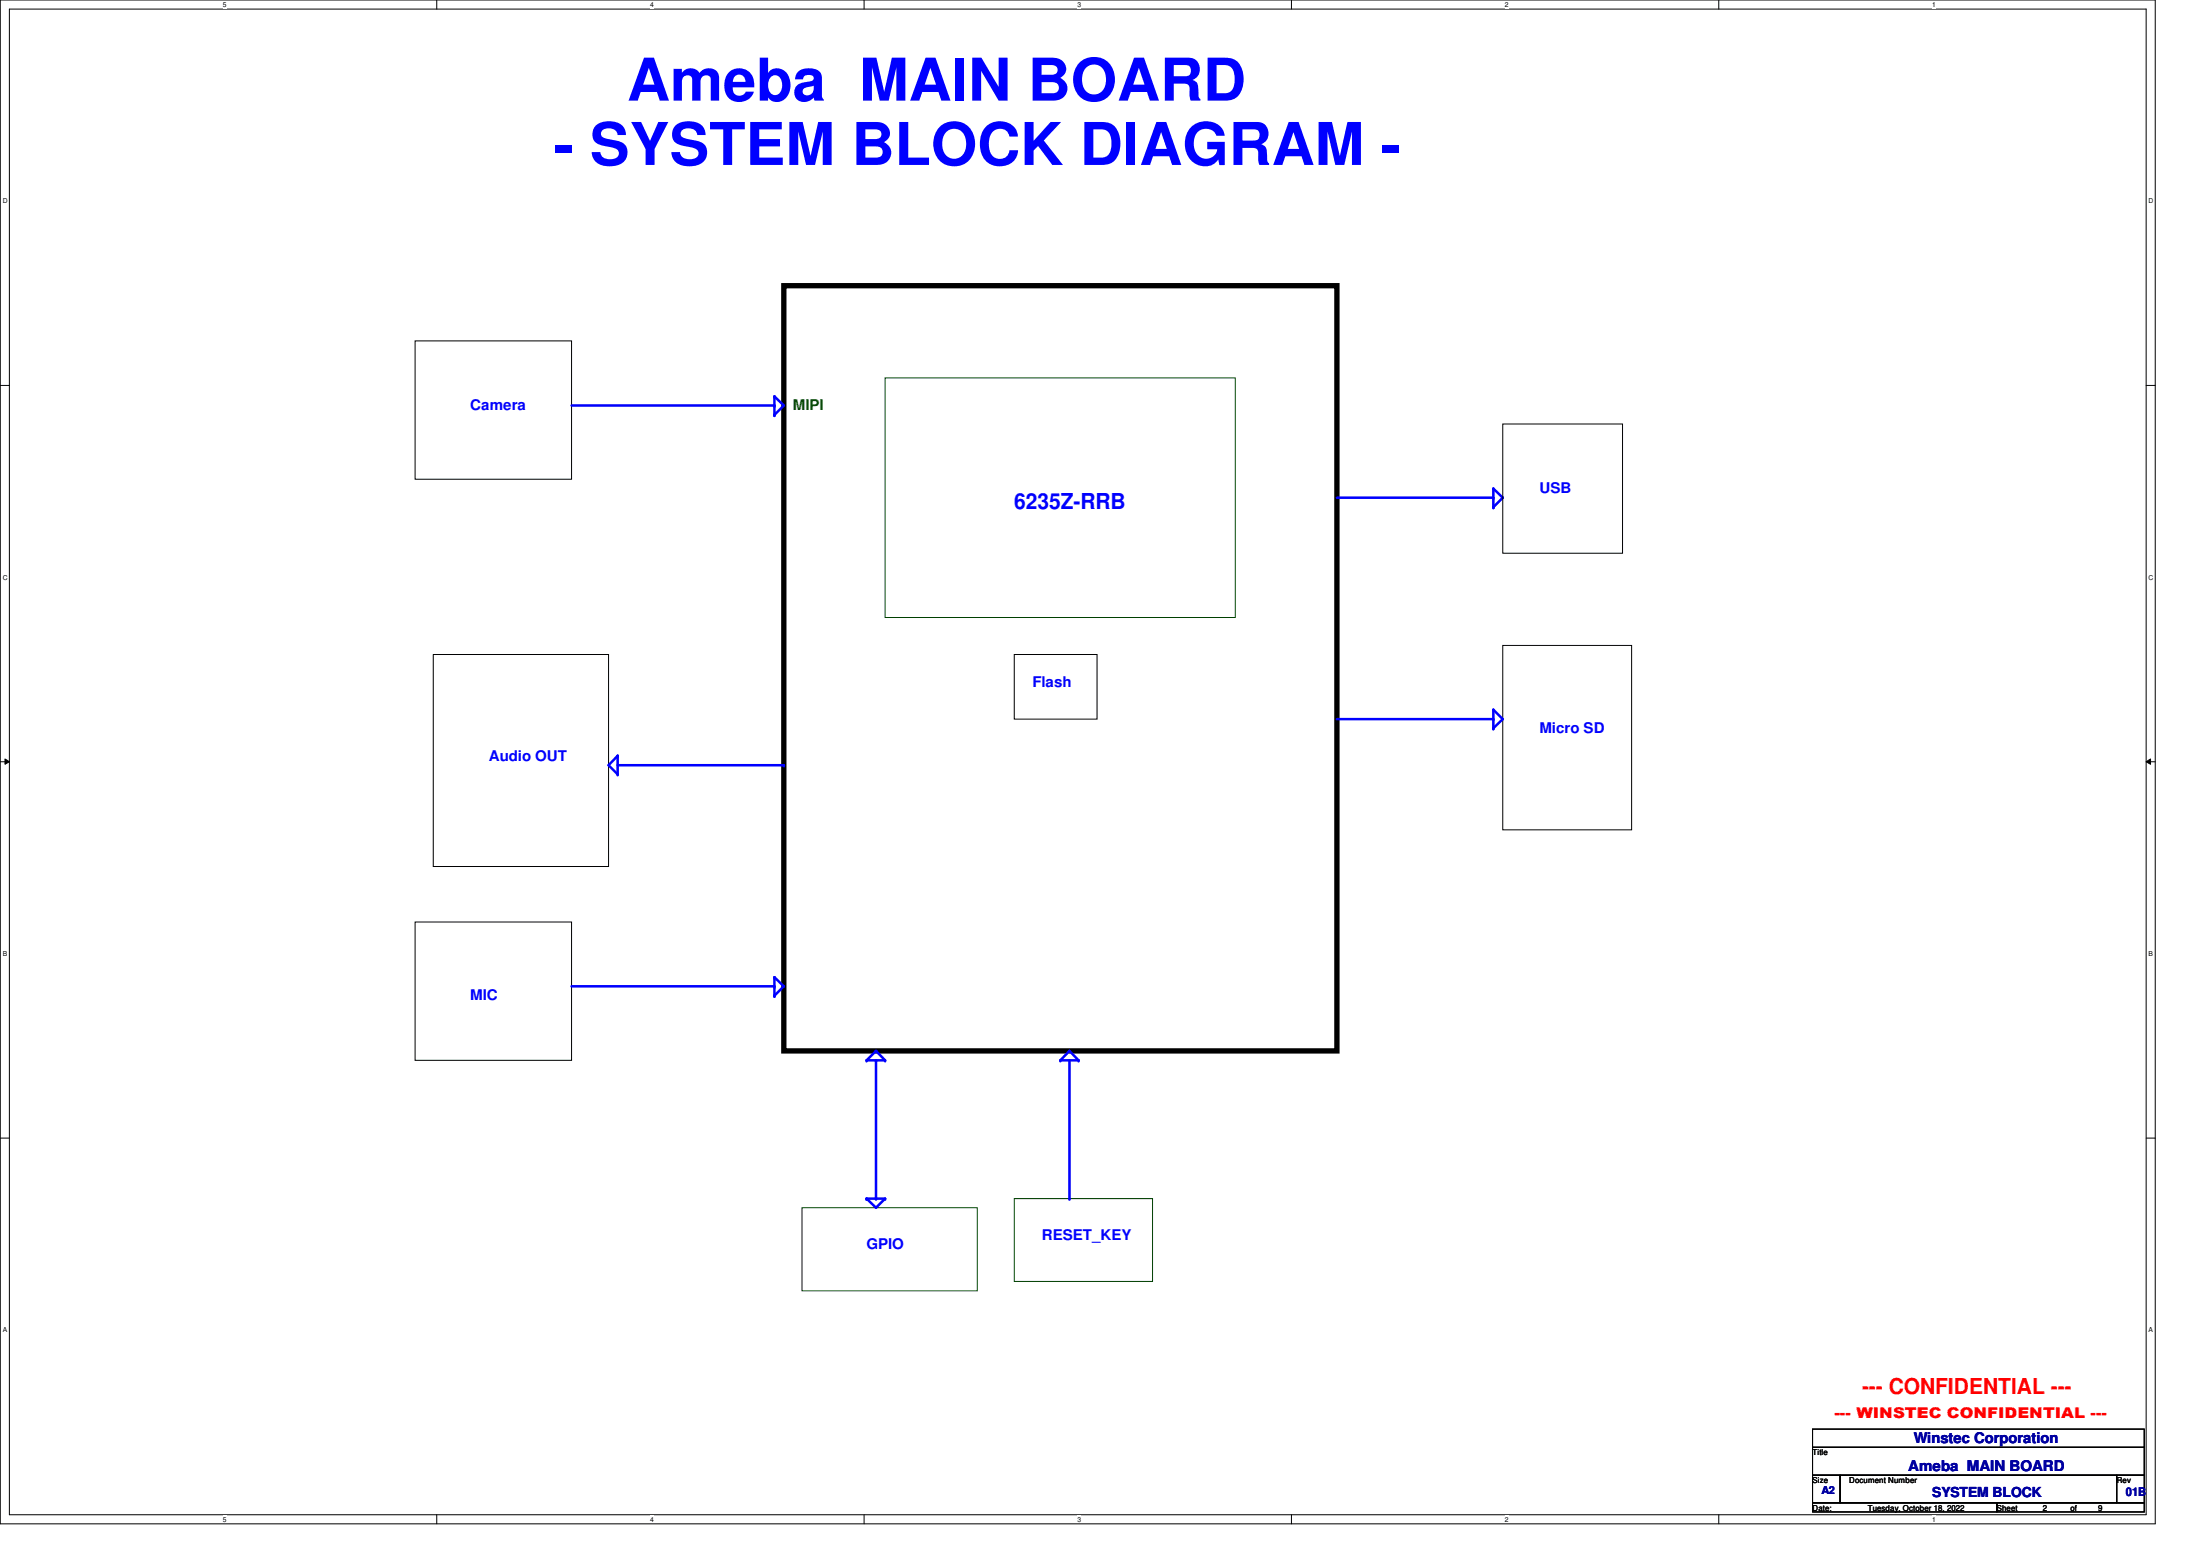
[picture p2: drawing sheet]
<svg xmlns="http://www.w3.org/2000/svg" width="297mm" height="210mm" viewBox="0 0 297 210" stroke-linecap="round" stroke-linejoin="round" font-family="sans-serif">
<path d="M0 0h291v205.7h-291zM1.3 1.2h288.5v203.3h-288.5z" fill="none" stroke="#000" stroke-width=".14"/>
<g fill="#fff">
<path d="M30.1 .1h.5v1h-.5z"/>
<path d="M30.1 204.6h.5v1h-.5z"/>
</g>
<path d="M59 0v1.2M59 204.5v1.2" fill="none" stroke="#000" stroke-width=".14"/>
<g fill="#fff">
<path d="M87.8 .1h.5v1h-.5z"/>
<path d="M87.8 204.6h.5v1h-.5z"/>
</g>
<path d="M116.7 0v1.2M116.7 204.5v1.2" fill="none" stroke="#000" stroke-width=".14"/>
<g fill="#fff">
<path d="M145.5 .1h.5v1h-.5z"/>
<path d="M145.5 204.6h.5v1h-.5z"/>
</g>
<path d="M174.4 0v1.2M174.4 204.5v1.2" fill="none" stroke="#000" stroke-width=".14"/>
<g fill="#fff">
<path d="M203.2 .1h.5v1h-.5z"/>
<path d="M203.2 204.6h.5v1h-.5z"/>
</g>
<path d="M232.1 0v1.2M232.1 204.5v1.2" fill="none" stroke="#000" stroke-width=".14"/>
<g fill="#fff">
<path d="M260.9 .1h.5v1h-.5z"/>
<path d="M260.9 204.6h.5v1h-.5z"/>
<path d="M.4 26.6h.6v1h-.6z"/>
<path d="M290.1 26.6h.6v1h-.6z"/>
<path d="M.4 77.4h.6v1h-.6z"/>
<path d="M290.1 77.4h.6v1h-.6z"/>
</g>
<path d="M0 52h1.3M289.8 52h1.2" fill="none" stroke="#000" stroke-width=".14"/>
<g fill="#fff">
<path d="M.4 128.2h.6v1h-.6z"/>
<path d="M290.1 128.2h.6v1h-.6z"/>
</g>
<path d="M0 102.8h1.3M.7 102.4l.6 .4-.6 .4zM289.8 102.8l.6-.4v.8zM289.8 102.8h1.2" fill="none" stroke="#000" stroke-width=".14"/>
<path d="M.7 102.4l.6 .4-.6 .4zM289.8 102.8l.6-.4v.8z" fill="#000"/>
<g fill="#fff">
<path d="M.4 179h.5v1h-.5z"/>
<path d="M290.1 179h.6v1h-.6z"/>
</g>
<path d="M58.5 88.3h23.7v28.7h-23.7zM0 153.6h1.3M289.8 153.6h1.2" fill="none" stroke="#000" stroke-width=".14"/>
<path d="M119.5 51h47.3v32.4h-47.3z" fill="none" stroke="#004000" stroke-width=".14"/>
<path d="M105.8 38.6h74.7v103.3h-74.7z" fill="none" stroke="#000" stroke-width=".72"/>
<path d="M82.2 103.3l1.2 1.2" fill="none" stroke="#00f" stroke-width=".34"/>
<circle cx="83.4" cy="104.5" r=".17" fill="#00f"/>
<path d="M83.4 102v2.5" fill="none" stroke="#00f" stroke-width=".34"/>
<circle cx="83.4" cy="102" r=".17" fill="#00f"/>
<path d="M83.4 102l-1.2 1.3" fill="none" stroke="#00f" stroke-width=".34"/>
<circle cx="83.4" cy="102" r=".17" fill="#00f"/>
<path d="M83.4 103.3h22.4" fill="none" stroke="#00f" stroke-width=".34"/>
<circle cx="105.8" cy="103.3" r=".17" fill="#00f"/>
<path d="M180.5 67.2h21.1" fill="none" stroke="#00f" stroke-width=".34"/>
<circle cx="201.6" cy="67.2" r=".17" fill="#00f"/>
<path d="M201.6 66v2.5" fill="none" stroke="#00f" stroke-width=".34"/>
<circle cx="201.6" cy="68.5" r=".17" fill="#00f"/>
<path d="M201.6 66l1.3 1.2" fill="none" stroke="#00f" stroke-width=".34"/>
<circle cx="201.6" cy="66" r=".17" fill="#00f"/>
<path d="M202.9 67.2l-1.3 1.3" fill="none" stroke="#00f" stroke-width=".34"/>
<circle cx="201.6" cy="68.5" r=".17" fill="#00f"/>
<path d="M202.9 57.2h16.2v17.5h-16.2z" fill="none" stroke="#000" stroke-width=".14"/>
<path d="M108.3 163h23.6v11.2h-23.6z" fill="none" stroke="#004000" stroke-width=".14"/>
<path d="M118.3 141.9l1.2 1.2" fill="none" stroke="#00f" stroke-width=".34"/>
<circle cx="118.3" cy="141.9" r=".17" fill="#00f"/>
<path d="M117 143.1h2.5" fill="none" stroke="#00f" stroke-width=".34"/>
<circle cx="119.5" cy="143.1" r=".17" fill="#00f"/>
<path d="M118.3 141.9l-1.3 1.2" fill="none" stroke="#00f" stroke-width=".34"/>
<circle cx="117" cy="143.1" r=".17" fill="#00f"/>
<path d="M118.3 143.1v18.7" fill="none" stroke="#00f" stroke-width=".34"/>
<circle cx="118.3" cy="161.8" r=".17" fill="#00f"/>
<path d="M136.9 161.8h18.7v11.2h-18.7z" fill="none" stroke="#004000" stroke-width=".14"/>
<path d="M143.2 143.1h2.4" fill="none" stroke="#00f" stroke-width=".34"/>
<circle cx="145.6" cy="143.1" r=".17" fill="#00f"/>
<path d="M144.4 141.9l-1.2 1.2" fill="none" stroke="#00f" stroke-width=".34"/>
<circle cx="143.2" cy="143.1" r=".17" fill="#00f"/>
<path d="M144.4 141.9l1.2 1.2" fill="none" stroke="#00f" stroke-width=".34"/>
<circle cx="144.4" cy="141.9" r=".17" fill="#00f"/>
<path d="M144.4 143.1v18.7" fill="none" stroke="#00f" stroke-width=".34"/>
<circle cx="144.4" cy="161.8" r=".17" fill="#00f"/>
<path d="M202.9 87.1h17.4v24.9h-17.4z" fill="none" stroke="#000" stroke-width=".14"/>
<path d="M180.5 97.1h21.1" fill="none" stroke="#00f" stroke-width=".34"/>
<circle cx="201.6" cy="97.1" r=".17" fill="#00f"/>
<path d="M201.6 95.8l1.3 1.3" fill="none" stroke="#00f" stroke-width=".34"/>
<circle cx="201.6" cy="95.8" r=".17" fill="#00f"/>
<path d="M202.9 97.1l-1.3 1.2" fill="none" stroke="#00f" stroke-width=".34"/>
<circle cx="201.6" cy="98.3" r=".17" fill="#00f"/>
<path d="M201.6 95.8v2.5" fill="none" stroke="#00f" stroke-width=".34"/>
<circle cx="201.6" cy="98.3" r=".17" fill="#00f"/>
<path d="M136.9 88.3h11.2v8.8h-11.2z" fill="none" stroke="#000" stroke-width=".14"/>
<path d="M104.6 53.5l1.2 1.2" fill="none" stroke="#00f" stroke-width=".34"/>
<circle cx="104.6" cy="53.5" r=".17" fill="#00f"/>
<path d="M105.8 54.7l-1.2 1.3" fill="none" stroke="#00f" stroke-width=".34"/>
<circle cx="104.6" cy="56" r=".17" fill="#00f"/>
<path d="M104.6 53.5v2.5" fill="none" stroke="#00f" stroke-width=".34"/>
<circle cx="104.6" cy="56" r=".17" fill="#00f"/>
<path d="M56 124.5h21.2v18.6h-21.2z" fill="none" stroke="#000" stroke-width=".14"/>
<path d="M77.2 133.1h27.4" fill="none" stroke="#00f" stroke-width=".34"/>
<circle cx="104.6" cy="133.1" r=".17" fill="#00f"/>
<path d="M104.6 131.9l1.2 1.2" fill="none" stroke="#00f" stroke-width=".34"/>
<circle cx="104.6" cy="131.9" r=".17" fill="#00f"/>
<path d="M105.8 133.1l-1.2 1.3" fill="none" stroke="#00f" stroke-width=".34"/>
<circle cx="104.6" cy="134.4" r=".17" fill="#00f"/>
<path d="M104.6 131.9v2.5" fill="none" stroke="#00f" stroke-width=".34"/>
<circle cx="104.6" cy="134.4" r=".17" fill="#00f"/>
<path d="M56 46h21.2v18.7h-21.2z" fill="none" stroke="#000" stroke-width=".14"/>
<path d="M77.2 54.7h27.4" fill="none" stroke="#00f" stroke-width=".34"/>
<circle cx="104.6" cy="54.7" r=".17" fill="#00f"/>
<path d="M119.5 161.8l-1.2 1.2" fill="none" stroke="#00f" stroke-width=".34"/>
<circle cx="119.5" cy="161.8" r=".17" fill="#00f"/>
<path d="M117 161.8l1.3 1.2" fill="none" stroke="#00f" stroke-width=".34"/>
<circle cx="117" cy="161.8" r=".17" fill="#00f"/>
<path d="M117 161.8h2.5" fill="none" stroke="#00f" stroke-width=".34"/>
<circle cx="117" cy="161.8" r=".17" fill="#00f"/>
<path d="M244.7 192.9h44.8v2.5h-44.8zM244.7 195.4h44.8v3.7h-44.8zM244.7 199.1h3.8v3.8h-3.8zM248.5 199.1h37.3v3.8h-37.3zM285.8 199.1h3.7v3.8h-3.7zM244.7 202.9h24.9v1.2h-24.9zM269.6 202.9h19.9v1.2h-19.9z" fill="none" stroke="#000" stroke-width=".14"/>
<g font-size="8" fill="#00f">
<text x="84.7" y="13.6">Ameba MAIN BOARD</text>
<text x="74.7" y="22.3">- SYSTEM BLOCK DIAGRAM -</text>
</g>
<text font-size="3" fill="#00f" x="136.9" y="68.7">6235Z-RRB</text>
<text font-size="3" fill="#f00" x="251.4" y="188.2">--- CONFIDENTIAL ---</text>
<g font-size="2" fill="#00f">
<text x="63.5" y="55.4">Camera</text>
<text x="207.9" y="66.5">USB</text>
<text x="139.4" y="92.7">Flash</text>
<text x="207.9" y="98.9">Micro SD</text>
<text x="66" y="102.7">Audio OUT</text>
<text x="63.5" y="135">MIC</text>
<text x="140.7" y="167.4">RESET_KEY</text>
<text x="117" y="168.6">GPIO</text>
</g>
<text font-size="2" fill="#007f00" x="107.1" y="55.4">MIPI</text>
<text font-size="2" fill="#f00" x="247.7" y="191.3">--- WINSTEC CONFIDENTIAL ---</text>
<g font-size="2" fill="#0000a0">
<text x="258.4" y="194.8">Winstec Corporation</text>
<text x="257.6" y="198.5">Ameba MAIN BOARD</text>
</g>
<text font-size="1.9" fill="#0000a0" x="260.9" y="202.1">SYSTEM BLOCK</text>
<text font-size="1.6" fill="#0000a0" x="287" y="201.9">01B</text>
<text font-size="1.5" fill="#0000a0" x="246" y="201.7">A2</text>
<g font-size="1.1">
<text x="244.7" y="196.4">Title</text>
<text x="244.7" y="200.2">Size</text>
<text x="244.7" y="203.9">Date:</text>
<text x="249.7" y="200.2">Document Number</text>
<text x="252.2" y="203.9">Tuesday, October 18, 2022</text>
<text x="269.6" y="203.9">Sheet</text>
<text x="275.8" y="203.9">2</text>
<text x="279.6" y="203.9">of</text>
<text x="283.3" y="203.9">9</text>
<text x="285.8" y="200.2">Rev</text>
</g>
<g font-size=".9">
<text x="30.1" y=".9">5</text>
<text x="87.8" y=".9">4</text>
<text x="145.5" y=".9">3</text>
<text x="203.2" y=".9">2</text>
<text x="260.9" y=".9">1</text>
<text x=".4" y="27.4">D</text>
<text x="290.1" y="27.4">D</text>
<text x=".4" y="78.2">C</text>
<text x="290.1" y="78.2">C</text>
<text x=".4" y="129">B</text>
<text x="290.1" y="129">B</text>
<text x=".4" y="179.8">A</text>
<text x="290.1" y="179.8">A</text>
<text x="30.1" y="205.4">5</text>
<text x="87.8" y="205.4">4</text>
<text x="145.5" y="205.4">3</text>
<text x="203.2" y="205.4">2</text>
<text x="260.9" y="205.4">1</text>
</g>
</svg>
